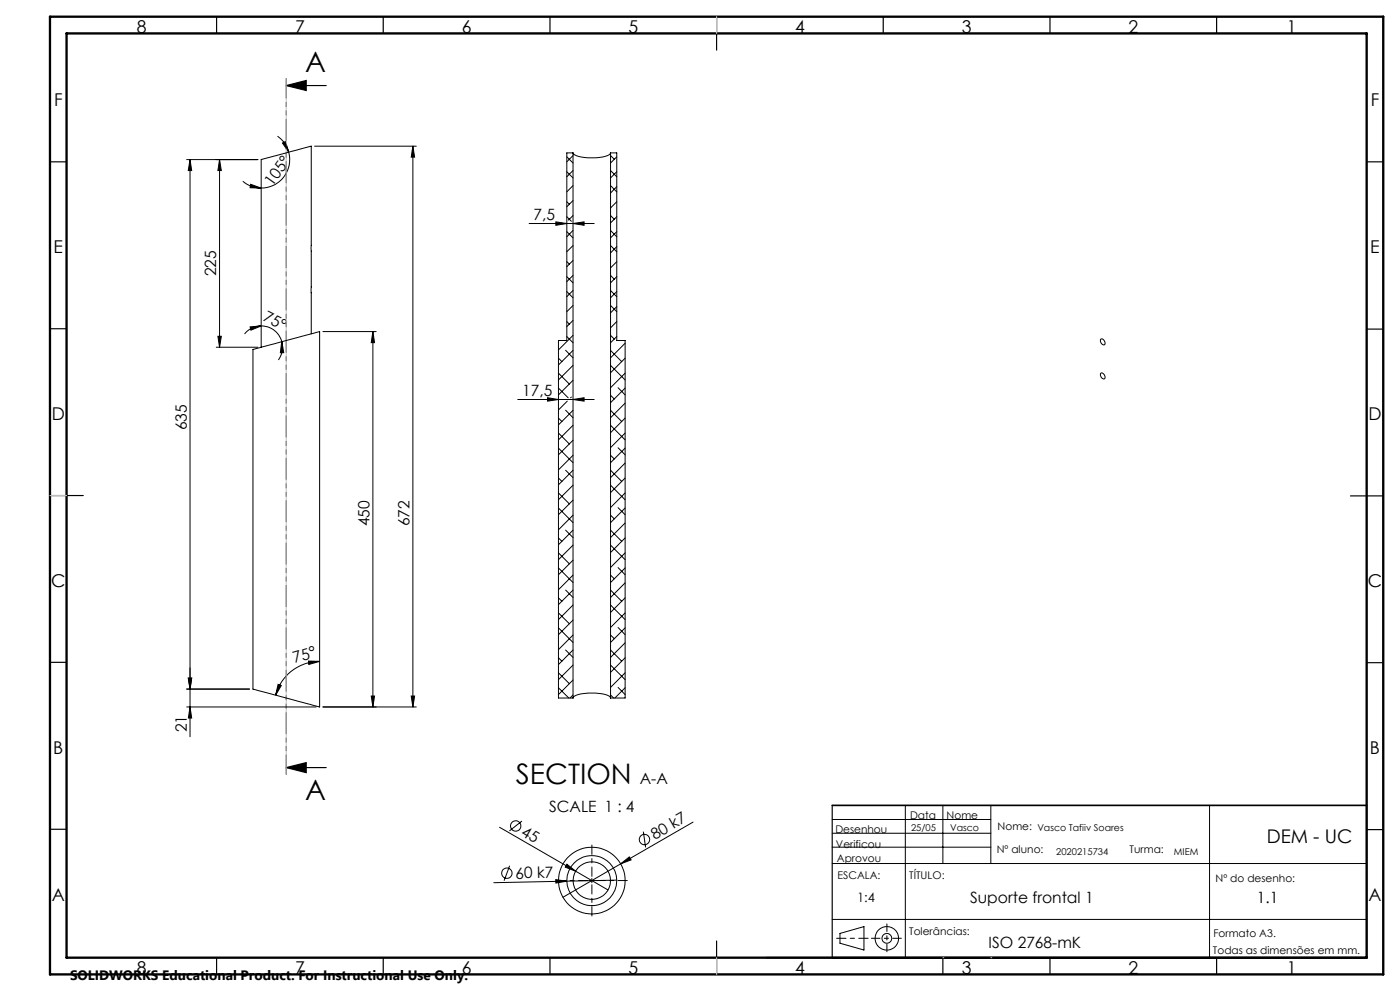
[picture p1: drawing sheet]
<svg xmlns="http://www.w3.org/2000/svg" width="420mm" height="297mm" viewBox="0 0 420 297" stroke-linecap="round" stroke-linejoin="round" font-family="sans-serif">
<g fill="none" stroke="#000" stroke-width=".3">
<path d="M56 47.8h21.4M57 47.8v173M57 47.8l.5 3.3h-1zM65.9 47.8v56.3M65.9 47.8l.5 3.3h-1zM72.8 54.3l2.2 1.4 1.7 .5 1.7 .2M75.2 55.2l3.2 1.2-3.4-.1zM83.3 40.8l2.1 2.1 1.2 2.7M84.7 42.9l1-.5 .9 3.2zM86.6 45.6a8.6 8.6 0 0 1-8.2 10.8M94.4 43.8h30.5M123.9 43.8v168.1"/>
<path d="M123.9 43.8l.5 3.3h-1zM170 51.5l1.9 1.8M170 47l1.9 1.9M171.9 46.6l-1.9 1.9M171.9 51.1l-1.9 1.9M171.9 55.6l-1.9 1.9M171.9 45.8a3.8 3.8 0 0 0 3.2 1.4 14.6 14.6 0 0 0 7.6-.8l.5-.6M171.9 45.8h-1.9v56.3h-2.5v107.1h4.4M171.9 45.8v163.4M183.2 55.6l1.8 1.9M183.2 51.1l1.8 1.9M183.2 46.6l1.1 1.1"/>
<path d="M183.2 45.8h1.8v56.3h2.5v107.1h-4.3M183.2 45.8v163.4M185 47l-1.8 1.9M185 51.5l-1.8 1.8M185 55.9l-1.8 2M158.7 67h19.6M166.8 66.5l3.2 .5-3.2 .5zM170 78.4l.8 .8M170 69.4l1.9 1.9M170 60.5l.8 .7M170 64.9l1.4 1.4M171.9 60.1l-1.9 1.9"/>
<path d="M171.9 64.6l-1.4 1.4M171.9 69.1l-1.9 1.9M171.9 73.6l-1.9 1.9M171.9 78.1l-1.9 1.8M171.9 67l3.3-.5v1zM183.2 64.6l1.1 1.1M183.2 73.6l1.8 1.9M183.2 69.1l1.8 1.9M185 60.5l-1.8 1.8M185 64.9l-1.8 1.9M185 69.4l-1.8 1.9M185 78.4l-1.8 1.9"/>
<path d="M185 73.9l-1.8 1.9M75 98l3.4-.3-3.1 1.3zM78.4 97.7a6.3 6.3 0 0 1 6.1 4.7M78.4 97.7a6.3 6.3 0 0 0-5 2.4M96.9 99.4h16M111.9 99.4v112.5M111.9 99.4l.5 3.3h-1zM170 96.4l.8 .8M170 87.4l1.9 1.8M170 82.9l1.9 1.9M171.9 82.5l-1.9 1.9M171.9 87.1l-1.9 1.8"/>
<path d="M171.9 91.5l-1.9 1.9M171.9 96l-1.9 1.9M183.2 82.5l1.1 1.2M183.2 91.5l1.8 1.9M183.2 87.1l1.8 1.8M185 82.9l-1.8 1.9M185 87.4l-1.8 1.8M185 91.9l-1.8 1.9M185 96.4l-1.8 1.8M64.9 104.1h12.5M65.4 100.8h1l-.5 3.3zM75.9 104.7l20-5.3v112.5l-20-5.4z"/>
<path d="M84.5 102.4l.6 3.3h-1zM84.5 102.4a6.5 6.5 0 0 1-1 5.5M93.4 100l-.1-56.2-14.9 4v56.3M155.3 119.7h23M164.3 119.2l3.2 .5-3.2 .5zM167.5 111.8l3.3 3.3M167.5 107.3l1.1 1.1M167.5 116.3l3 2.9M169.7 105l2.2 2.2M170 100.9l1.9 1.8M171.4 119l-.2 .2M171.9 100.5l-4.4 4.4"/>
<path d="M171.9 105l-4.4 4.4M171.9 109.5l-4.4 4.4M171.9 114l-4.4 4.4M171.9 119.7l3.3-.5v1zM183.2 109.5l4.3 4.4M183.2 100.5l1.1 1.1M183.2 118.5l1.1 1.1M183.2 105l3.3 3.4M185 100.9l-1.8 1.8M185.4 116.2l2.1 2.2M187.5 102.9l-4.3 4.3M187.5 107.3l-4.3 4.4"/>
<path d="M187.5 111.8l-4.3 4.4M187.5 116.3l-4.3 4.4M330.2 101.7a1.02 1.02 0 0 1 1.1 .5 1.02 1.02 0 0 1-.1 1.2 1.22 1.22 0 0 1-1-1.7zM330.3 111.8a1.07 1.07 0 0 1 1 .6 1.07 1.07 0 0 1-.1 1.2 1.25 1.25 0 0 1-.9-1.8zM167.5 134.3l4.4 4.4M167.5 129.8l3.3 3.3M167.5 125.3l1.1 1M169.7 122.9l2.2 2.3M170.2 120.2l-2.7 2.7M171.9 123l-4.4 4.3M171.9 127.5l-4.4 4.3M171.9 131.9l-4.4 4.4"/>
<path d="M171.9 136.5l-4.4 4.3M183.2 127.5l4.3 4.3M183.2 136.5l1.1 1M183.2 123l3.3 3.3M185.4 134.2l2.1 2.1M187.5 120.8l-4.3 4.4M187.5 125.3l-4.3 4.4M187.5 129.8l-4.3 4.4M187.5 134.3l-4.3 4.4M187.5 138.8l-4.3 4.4M167.5 152.3l4.4 4.3M167.5 147.7l3.3 3.3"/>
<path d="M167.5 143.3l1.1 1M169.7 158.9l2.2 2.2M169.7 140.9l2.2 2.3M171.9 140.9l-4.4 4.4M171.9 145.4l-4.4 4.4M171.9 149.9l-4.4 4.4M171.9 154.4l-4.4 4.4M171.9 158.9l-4.4 4.4M183.2 145.4l4.3 4.4M183.2 140.9l3.3 3.4M183.2 158.9l3.3 3.3M183.2 154.4l1.1 1.1"/>
<path d="M185.4 152.1l2.1 2.2M187.5 143.3l-4.3 4.3M187.5 147.7l-4.3 4.4M187.5 152.3l-4.3 4.3M187.5 156.7l-4.3 4.4M167.5 179.2l1.1 1M167.5 170.2l4.4 4.4M167.5 165.7l3.3 3.3M167.5 161.2l1.1 1M169.7 176.8l2.2 2.3M171.9 163.4l-4.4 4.3M171.9 167.9l-4.4 4.4"/>
<path d="M171.9 172.4l-4.4 4.3M171.9 176.8l-4.4 4.4M183.2 176.8l3.3 3.4M183.2 163.4l4.3 4.3M183.2 172.4l1.1 1.1M185.4 170.1l2.1 2.2M187.5 161.2l-4.3 4.4M187.5 165.7l-4.3 4.4M187.5 170.2l-4.3 4.4M187.5 174.7l-4.3 4.4M187.5 179.2l-4.3 4.3M92.5 198.1l3.4 .1-3.3 .9z"/>
<path d="M95.9 198.2a13.6 13.6 0 0 0-13.2 10.1M167.5 197.1l1.1 1.1M167.5 188.2l4.4 4.3M167.5 183.7l3.3 3.2M169.7 194.8l2.2 2.2M171.9 181.3l-4.4 4.4M171.9 185.8l-4.4 4.4M171.9 190.3l-4.4 4.4M171.9 194.8l-4.4 4.4M171.9 199.3l-4.4 4.4M183.2 199.3l4.3 4.4M183.2 194.8l3.3 3.4"/>
<path d="M183.2 190.3l1.1 1.1M183.2 181.3l4.3 4.4M185.4 188.1l2.1 2.1M187.5 183.7l-4.3 4.4M187.5 188.2l-4.3 4.3M187.5 192.6l-4.3 4.4M187.5 197.1l-4.3 4.4M56 206.5h18.9M56 211.9h38.9M56.5 203.2h1l-.5 3.3zM57 211.9l.5 3.3h-1zM83.4 205.1l1 .4-1.7 2.8z"/>
<path d="M111.4 208.6h1l-.5 3.3zM123.4 208.6h1l-.5 3.3zM124.9 211.9h-28M167.5 206.1l3.1 3.1M167.5 201.6l3.3 3.3M171.9 203.8l-4.4 4.4M171.9 208.3l-.9 .9M171.9 209.2a4.4 4.4 0 0 1 3.9-1.4l2.1-.1a7.5 7.5 0 0 1 5.2 1.3l.1 .2M183.2 208.3l.9 .9M185.4 206l2.1 2.2M187.5 201.6l-4.3 4.4M187.5 206.1l-3 3.1"/>
<path d="M149.9 247.9l32.5 18.8M152.9 259.5l-1.7 4.4M156.6 246.1l-3.8 2.9M170.1 259l2.6 2.1-3.1-1.2zM186.2 258.9l2.6-2.1 .5 .9zM186.2 258.9l-17.3 10M193 249.2l.7 4.8M207.9 246.4l-21.7 12.5M249.7 258.8h160.3M249.7 249.7h47.6M249.7 245.6h47.6M249.7 253.9h47.6"/>
<path d="M271.6 241.4v45.6M282.9 241.4v17.4M297.3 241.4v17.4M362.9 241.4v45.6M166.7 263.6l3.3 .5-3.2 .6zM176.9 263.9h1.3M177.6 263.3v1.2M185 263.8l-36.9 .7M249.7 275.6h160.3M252 279.7l7.2-2v7l-7.2-2z"/>
<circle cx="154.7" cy="247.5" r="1.55"/>
<circle cx="193.3" cy="251.6" r="1.56"/>
<circle cx="152.1" cy="261.7" r="1.55"/>
<circle cx="177.5" cy="263.9" r="10"/>
<circle cx="177.6" cy="263.9" r="7.5"/>
<circle cx="177.6" cy="263.9" r="5.6"/>
<circle cx="266" cy="281.2" r="1.46"/>
<circle cx="266.1" cy="281.2" r="3.5"/>
</g>
<g fill="none" stroke="#000" stroke-width=".35">
<path d="M65 5v5M115 5v5M165 5v5M215 5v10M265 5v5M315 5v5M365 5v5M85.9 25.6l6-1.5v3zM85.9 25.6h12M15 48.5h5M410 48.5h5M15 98.5h5"/>
<path d="M410 98.6h5M15 148.5h10M405.1 148.6h9.9M15 198.5h5M410 198.6h5M85.9 230l6-1.4v3zM85.9 230h12M15 248.5h5M249.7 241.4v45.6M410 248.6h5M410 241.4v45.6M65 287v5"/>
<path d="M115 287v5M165 287v5M215 282v10M282.9 287v5M315 287v5M365 287v5"/>
</g>
<path d="M176.3 263.9h-9.4M177.6 262.6v-9.3M177.6 265.1v9.4M178.8 263.9h9.4" fill="none" stroke="#000" stroke-width=".3" stroke-dasharray="15.2 1.3 1.3 1.3" stroke-dashoffset="12.5"/>
<path d="M85.9 23.6v208.4" fill="none" stroke="#000" stroke-width=".35" stroke-dasharray="6.3 1.3 1.3 1.3 1.3 1.3" stroke-dashoffset=".6"/>
<path d="M261.4 281.2h9" fill="none" stroke="#000" stroke-width=".3" stroke-dasharray="15.2 1.3 1.3 1.3" stroke-dashoffset="12.7"/>
<path d="M266.1 276.9v8.3" fill="none" stroke="#000" stroke-width=".3" stroke-dasharray="15.2 1.3 1.3 1.3" stroke-dashoffset="13"/>
<path d="M260.4 281.2h-9.4" fill="none" stroke="#000" stroke-width=".3" stroke-dasharray="15.2 1.3 1.3 1.3" stroke-dashoffset="12.4"/>
<path d="M249.7 241.4h160.3M230 287h180" fill="none" stroke="#000" stroke-width=".5"/>
<path d="M15 5h400v287h-400zM20 10h390v277h-390z" fill="none" stroke="#000" stroke-width=".7"/>
<path d="M85.9 23.6v208.5M282.9 287h.1M297.3 287h.1" fill="none" stroke="#c0c0c0" stroke-width=".3"/>
<path d="M215 5v5M15 148.5h5M215 287v5" fill="none" stroke="#c0c0c0" stroke-width=".35"/>
<g fill="#000">
<path d="M186.2 258.9l2.6-2.1 .5 .9zM166.7 263.6l3.3 .5-3.2 .6zM170.1 259l2.6 2.1-3.1-1.2z"/>
<path d="M85.9 25.6l6-1.5v3zM85.9 230l6-1.4v3z"/>
<path d="M75.2 55.2l3.2 1.2-3.4-.1zM84.7 42.9l1-.5 .9 3.2z"/>
<path d="M123.9 43.8l.5 3.3h-1zM123.4 208.6h1l-.5 3.3zM57 47.8l.5 3.3h-1zM56.5 203.2h1l-.5 3.3zM65.9 47.8l.5 3.3h-1zM65.4 100.8h1l-.5 3.3z"/>
<path d="M166.8 66.5l3.2 .5-3.2 .5zM171.9 67l3.3-.5v1zM164.3 119.2l3.2 .5-3.2 .5zM171.9 119.7l3.3-.5v1z"/>
<path d="M84.5 102.4l.6 3.3h-1zM75 98l3.4-.3-3.1 1.3z"/>
<path d="M92.5 198.1l3.4 .1-3.3 .9zM83.4 205.1l1 .4-1.7 2.8z"/>
<path d="M57 211.9l.5 3.3h-1zM56.5 203.2h1l-.5 3.3zM111.4 208.6h1l-.5 3.3zM111.9 99.4l.5 3.3h-1z"/>
</g>
<g font-size="8.5">
<text x="91.5" y="21.7">A</text>
<text x="91.5" y="239.7">A</text>
<text x="154.8" y="235.1">SECTION</text>
</g>
<text font-size="5.6" x="380" y="252.6">DEM - UC</text>
<g font-size="5.3">
<text x="41" y="9.9">8</text>
<text x="88.5" y="9.9">7</text>
<text x="138.5" y="9.9">6</text>
<text x="188.5" y="9.9">5</text>
<text x="238.5" y="9.9">4</text>
<text x="288.5" y="9.9">3</text>
<text x="338.5" y="9.9">2</text>
<text x="386" y="9.9">1</text>
<text x="16.2" y="31.7">F</text>
<text x="411.2" y="31.7">F</text>
<text x="16.1" y="75.9">E</text>
<text x="411.1" y="75.9">E</text>
<text x="15.5" y="125.9">D</text>
<text x="410.5" y="125.9">D</text>
<text x="15.4" y="175.9">C</text>
<text x="410.4" y="175.9">C</text>
<text x="16" y="225.9">B</text>
<text x="411" y="225.9">B</text>
<text x="15.5" y="270.2">A</text>
<text x="410.5" y="270.2">A</text>
<text x="41" y="291.9">8</text>
<text x="88.5" y="291.9">7</text>
<text x="138.5" y="291.9">6</text>
<text x="188.5" y="291.9">5</text>
<text x="238.5" y="291.9">4</text>
<text x="288.5" y="291.9">3</text>
<text x="338.5" y="291.9">2</text>
<text x="386" y="291.9">1</text>
</g>
<g font-size="4.7">
<text x="81.7" y="56.1" transform="rotate(-55 81.7 56.1)">105°</text>
<text x="160" y="66">7,5</text>
<text x="64.9" y="82.8" transform="rotate(-90 64.9 82.8)">225</text>
<text x="78.6" y="95.9" transform="rotate(27 78.6 95.9)">75°</text>
<text x="156.6" y="118.7">17,5</text>
<text x="56" y="129" transform="rotate(-90 56 129)">635</text>
<text x="110.9" y="157.8" transform="rotate(-90 110.9 157.8)">450</text>
<text x="122.9" y="157.8" transform="rotate(-90 122.9 157.8)">672</text>
<text x="88.4" y="198.8" transform="rotate(-16 88.4 198.8)">75°</text>
<text x="56" y="219.5" transform="rotate(-90 56 219.5)">21</text>
<text x="191.9" y="235.1">A-A</text>
<text x="164.8" y="243.3">SCALE 1 : 4</text>
<text x="156.1" y="250.3" transform="rotate(30 156.1 250.3)">45</text>
<text x="196.4" y="251.8" transform="rotate(-30 196.4 251.8)">80 k7</text>
<text x="154.7" y="263.3" transform="rotate(-1 154.7 263.3)">60 k7</text>
<text x="291" y="270.6">Suporte frontal 1</text>
<text x="377.1" y="270.6">1.1</text>
<text x="296.6" y="284.1">ISO 2768-mK</text>
</g>
<text font-size="4.1" x="21" y="293.7">SOLIDWORKS Educational Product. For Instructional Use Only.</text>
<text font-size="3.9" x="257.1" y="270.3">1:4</text>
<g font-size="3.2">
<text x="273" y="245.6">Data</text>
<text x="284" y="245.6">Nome</text>
<text x="250.6" y="249.7">Desenhou</text>
<text x="299.3" y="248.8">Nome:</text>
<text x="250.8" y="254.1">Verificou</text>
<text x="299" y="255.8">Nº aluno:</text>
<text x="338.9" y="255.8">Turma:</text>
<text x="251.1" y="258.3">Aprovou</text>
<text x="251.3" y="263.4">ESCALA:</text>
<text x="272.8" y="263.4">TÍTULO:</text>
<text x="364.7" y="264.4">Nº do desenho:</text>
<text x="272.8" y="280.2">Tolerâncias:</text>
<text x="364" y="280.7">Formato A3.</text>
<text x="363.9" y="285.8">Todas as dimensões em mm.</text>
</g>
<g font-size="2.8">
<text x="273.3" y="249">25/05</text>
<text x="285.1" y="249">Vasco</text>
<text x="311.2" y="249">Vasco Tafiiv Soares</text>
<text x="316.9" y="256.2">2020215734</text>
<text x="352.2" y="256.2">MIEM</text>
</g>
</svg>
